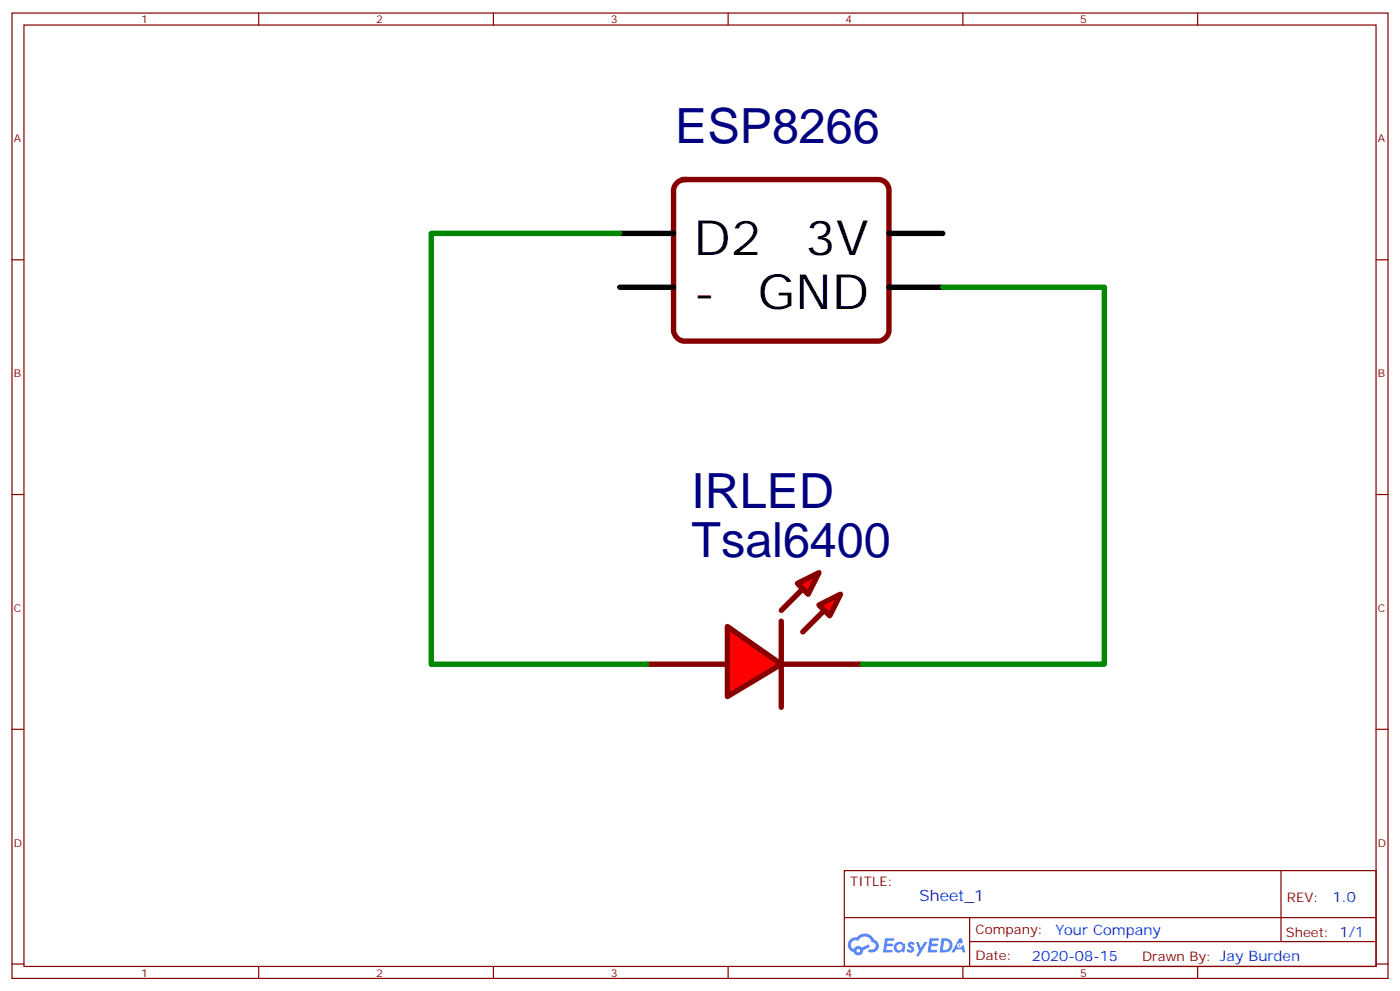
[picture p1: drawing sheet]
<svg xmlns="http://www.w3.org/2000/svg" width="412mm" height="292mm" viewBox="0 0 412 292" stroke-linecap="round" stroke-linejoin="round" font-family="sans-serif">
<g fill="none" stroke="#870000" stroke-width=".35">
<path d="M3.5 3.8h405.4v284.4h-405.4zM7.1 7.4h398.2v277.3h-398.2zM76.2 3.8v3.6M145.3 3.8v3.6M214.5 3.8v3.6M283.6 3.8v3.6M352.8 3.8v3.6M3.5 76.5h3.6M405.3 76.5h3.6M3.5 145.7h3.6M405.3 145.7h3.6M3.5 214.8h3.6"/>
<path d="M405.3 214.8h3.6M248.7 256.4h156.6v28.3h-156.6zM377.3 256.5v20.8M248.7 270.3h156.5M285.6 277.3h119.6M285.6 270.3v14.1M3.5 284h3.6M76.2 284.7v3.5M145.3 284.7v3.5M214.5 284.7v3.5M283.6 284.7v3.5M352.8 284.7v3.5"/>
<path d="M405.3 284h3.6"/>
</g>
<g fill="#5487ff">
<path d="M267.7 277.6a1.22 1.22 0 0 1 1.7 .3l-.4 .6a.47 .47 0 0 0-.3-.5 .47 .47 0 0 0-.5 .2l.1 .3a1.14 1.14 0 0 1 .8 1.7 1.14 1.14 0 0 1-1.9 0l-.2-.2 .5-.5 .7 .4a.29 .29 0 0 0 .3-.3 .29 .29 0 0 0-.2-.3 1.04 1.04 0 0 1-.6-1.7z"/>
<path d="M260.7 276.4h2.4l.3 .1-.2 .5-1.8 .1-.1 .9h1.5l.3 .3-.3 .4h-1.6l-.2 1.1h1.7l.2 .4-.2 .3h-2.6z"/>
<path d="M273.8 276.4h2.4l.3 .1-.1 .5-1.8 .1-.2 .9h1.6l.3 .3-.4 .4h-1.6l-.1 1.1h1.7l.2 .4-.2 .3h-2.6z"/>
<path d="M282.6 276.4h.7l.3 1.2-.6 .3a.69 .69 0 0 0-1 .3 .69 .69 0 0 0 .4 1 .69 .69 0 0 0 .9-.6l.5-.3 .6 2.2h-.8l-.2-.9h-1.8l-.5 .9h-.8z"/>
<path d="M269.8 277.4h.8l.6 1.9 1.1-1.9h.9l-2.6 4.2h-.8l.9-1.5z"/>
<path d="M277.4 276.4l-.6 4.1h1.3a2.11 2.11 0 0 0 2.5-2.1 2.11 2.11 0 0 0-2.5-2zM278.1 277.1a1.39 1.39 0 0 1 1.7 1.4 1.39 1.39 0 0 1-1.8 1.3h-.3z"/>
<path d="M263.7 278a1.54 1.54 0 0 0-.1 2.1 1.54 1.54 0 0 0 2.2 .2l.6 .2 .3-2.3-.2-.2-.4-.1a1.49 1.49 0 0 0-2.4 .1zM264 279a.94 .94 0 0 1 1.8 0 .94 .94 0 0 1-1.8 0z"/>
<path d="M250.4 276.7a2.18 2.18 0 0 0 1.1 3.8 1.44 1.44 0 0 0 1.6 .9 1.44 1.44 0 0 0 1.2-1.5l2-1-.5-.7-1.9 .9a1.47 1.47 0 0 0-2.4 .5 1.39 1.39 0 0 1-.7-2 1.39 1.39 0 0 1 2-.5 2.12 2.12 0 0 1 2.2-1.3 2.12 2.12 0 0 1 1.9 1.7 1.14 1.14 0 0 1 1.1 1.4 1.14 1.14 0 0 1-1.7 .8 .43 .43 0 0 0-.5 .3 .43 .43 0 0 0 .4 .5 1.98 1.98 0 0 0 2.5-1.2 1.98 1.98 0 0 0-1.2-2.5 3.1 3.1 0 0 0-5.3-.7l-.9 .1zM252.3 280a.55 .55 0 0 1 1.1 0 .55 .55 0 0 1-1.1 0z"/>
<circle cx="282.6" cy="278.5" r=".26"/>
</g>
<path d="M199.2 54.1a3.4 3.4 0 0 1 2.4-1.2h57.1a3.2 3.2 0 0 1 3.2 3.2v41.2a3.4 3.4 0 0 1-3.2 3.2h-57.1a3.4 3.4 0 0 1-3.2-3.2v-41.2l.1-.8z" fill="none" stroke="#870000" stroke-width="1.6"/>
<path d="M182.6 68.7h15.8M261.9 68.7h15.8M182.6 84.6h15.8M261.9 84.6h15.8" fill="none" stroke="#000" stroke-width="1.6"/>
<g fill="#f00" stroke="#870000" stroke-width="1.6">
<path d="M214.3 184.5l15.8 11.1-15.8 9.6z"/>
<path d="M230.1 183v25.3z"/>
</g>
<g fill="#870000" stroke="#870000" stroke-width="1.6">
<path d="M230.1 179.8l6.4-6.4z"/>
<path d="M236.5 186.1l6.3-6.3z"/>
</g>
<g fill="#f00" stroke="#870000" stroke-width="1.6">
<path d="M234.9 171.8l6.3-3.1-3.1 6.3z"/>
<path d="M241.2 178.2l6.4-3.2-3.2 6.4z"/>
</g>
<path d="M190.5 195.6h23.8M230.1 195.6h23.8" fill="none" stroke="#870000" stroke-width="1.6"/>
<path d="M182.6 68.7h-55.6v126.9h63.5M277.7 84.6h47.6v111h-71.4" fill="none" stroke="#008700" stroke-width="1.6"/>
<g font-size="14.3" fill="#000080">
<text x="198.9" y="42.2">ESP8266</text>
<text x="203.7" y="149.6">IRLED</text>
<text x="203.7" y="163.9">Tsal6400</text>
</g>
<g font-size="14.3">
<text x="204.3" y="75.1">D2</text>
<text x="237.2" y="75.1">3V</text>
<text x="204.3" y="91">-</text>
<text x="223.3" y="91">GND</text>
</g>
<text font-size="4.6" fill="#00f" x="270.8" y="265.5">Sheet_1</text>
<g font-size="4.2" fill="#00f">
<text x="392.5" y="265.7">1.0</text>
<text x="310.9" y="275.3">Your Company</text>
<text x="304" y="283.1">2020-08-15</text>
</g>
<g font-size="3.9" fill="#800">
<text x="250.5" y="261">TITLE:</text>
<text x="379.1" y="265.7">REV:</text>
<text x="287.4" y="275.2">Company:</text>
<text x="378.7" y="275.8">Sheet: 1/1</text>
<text x="287.4" y="282.9">Date:</text>
<text x="336.4" y="283">Drawn By: Jay Burden</text>
</g>
<g font-size="3.2" fill="#800">
<text x="41.6" y="6.8">1</text>
<text x="110.8" y="6.8">2</text>
<text x="179.9" y="6.8">3</text>
<text x="249.1" y="6.8">4</text>
<text x="318.2" y="6.8">5</text>
<text x="4.1" y="41.9">A</text>
<text x="405.9" y="41.9">A</text>
<text x="4.1" y="111.1">B</text>
<text x="405.9" y="111.1">B</text>
<text x="4.1" y="180.2">C</text>
<text x="405.9" y="180.2">C</text>
<text x="4.1" y="249.4">D</text>
<text x="405.9" y="249.4">D</text>
<text x="41.6" y="287.7">1</text>
<text x="110.8" y="287.7">2</text>
<text x="179.9" y="287.7">3</text>
<text x="249.1" y="287.7">4</text>
<text x="318.2" y="287.7">5</text>
</g>
</svg>
